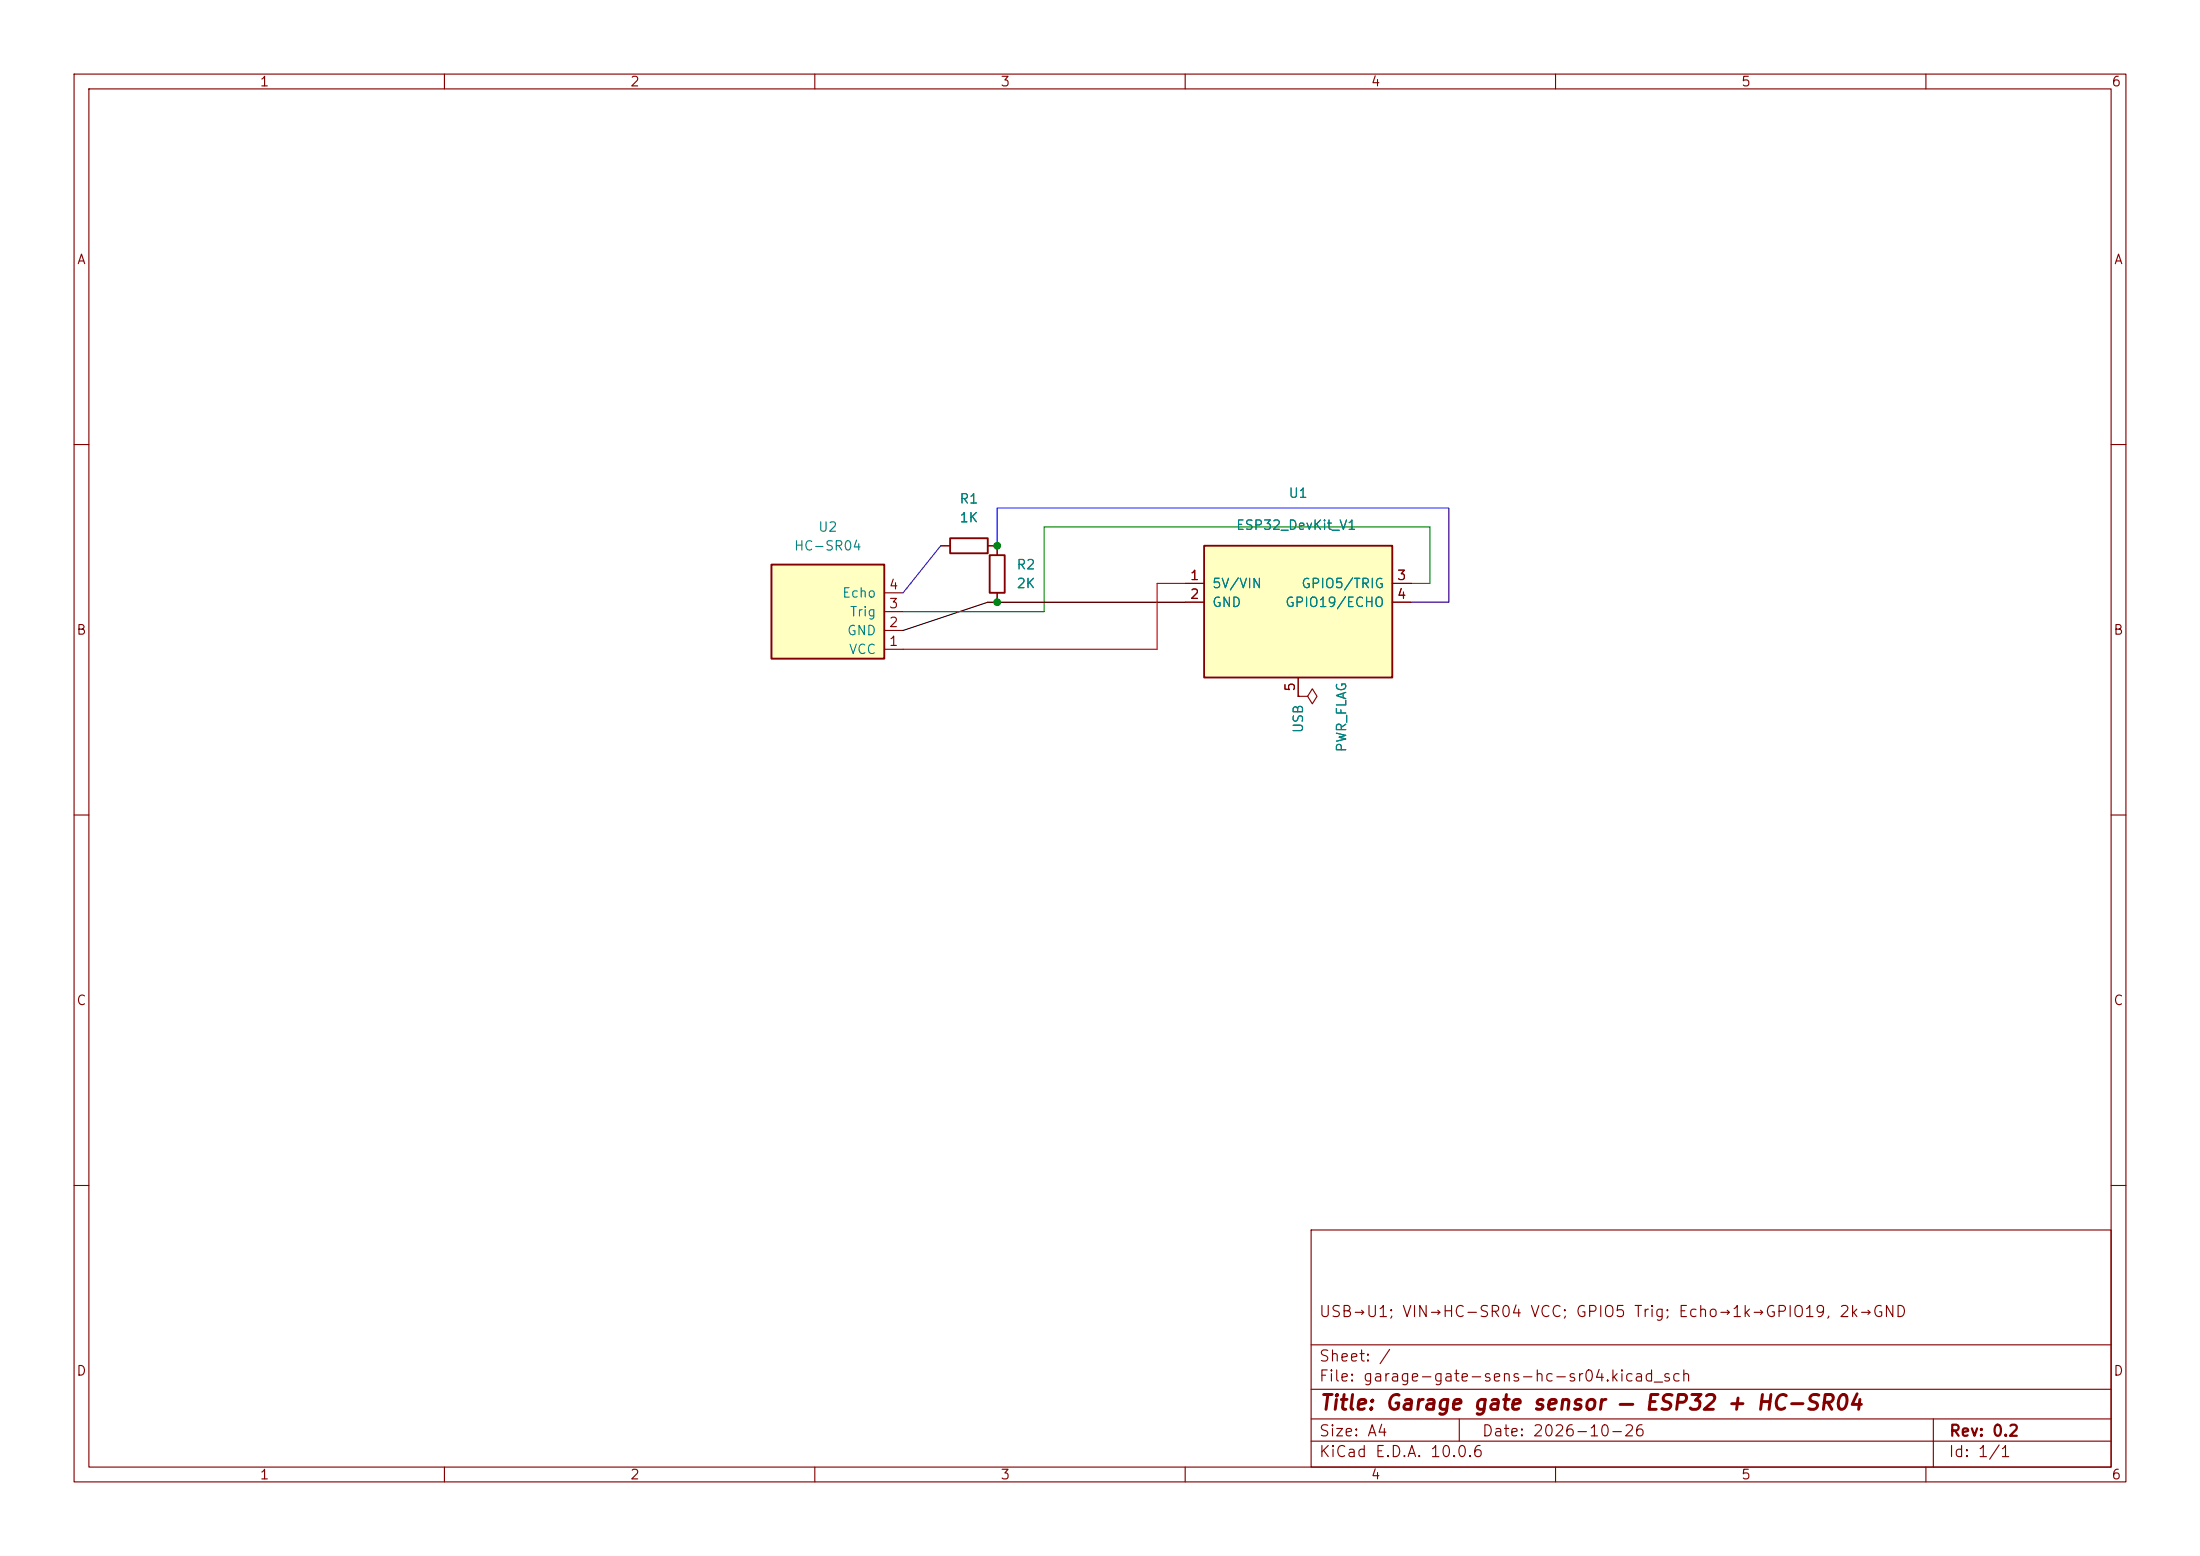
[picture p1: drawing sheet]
(kicad_sch
 (version 20260306)
 (generator "eeschema")
 (generator_version "10.0")
 (paper "A4")
 (title_block
  (title "Garage gate sensor — ESP32 + HC-SR04")
  (date "2026-10-26")
  (rev "0.2")
  (comment 1 "USB→U1; VIN→HC-SR04 VCC; GPIO5 Trig; Echo→1k→GPIO19, 2k→GND"))
 (lib_symbols
  (symbol "Device:R"
   (pin_numbers (hide yes))
   (pin_names
    (offset 0)) (exclude_from_sim no) (in_bom yes) (on_board yes)
   (in_pos_files yes)
   (duplicate_pin_numbers_are_jumpers no)
   (property "Reference" "R" (at 2.032 0 90) (show_name no) (do_not_autoplace no) (effects (font (size 1.27 1.27))))
   (property "Value" "R" (at 0 0 90) (show_name no) (do_not_autoplace no) (effects (font (size 1.27 1.27))))
   (property "Footprint" "" (at -1.778 0 90) (show_name no) (do_not_autoplace no) (hide yes) (effects (font (size 1.27 1.27))))
   (property "Datasheet" "" (at 0 0 0) (show_name no) (do_not_autoplace no) (hide yes) (effects (font (size 1.27 1.27))))
   (property "Description" "Resistor" (at 0 0 0) (show_name no) (do_not_autoplace no) (hide yes) (effects (font (size 1.27 1.27))))
   (symbol "R_0_1"
    (rectangle (start -1.016 -2.54) (end 1.016 2.54) (stroke (width 0.254) (type default)) (fill (type none))))
   (symbol "R_1_1"
    (pin passive line (at 0 3.81 270) (length 1.27) (name "" (effects (font (size 1.27 1.27)))) (number "1" (effects (font (size 1.27 1.27)))))
    (pin passive line (at 0 -3.81 90) (length 1.27) (name "" (effects (font (size 1.27 1.27)))) (number "2" (effects (font (size 1.27 1.27))))))
   (embedded_fonts no))
  (symbol "garage-gate:ESP32_DEVKIT"
   (pin_names
    (offset 1.016)) (exclude_from_sim no) (in_bom yes) (on_board yes)
   (in_pos_files yes)
   (duplicate_pin_numbers_are_jumpers no)
   (property "Reference" "U" (at 0 12.7 0) (show_name no) (do_not_autoplace no) (effects (font (size 1.27 1.27))))
   (property "Value" "ESP32_DevKit_V1" (at 0 11.43 0) (show_name no) (do_not_autoplace no) (effects (font (size 1.27 1.27))))
   (property "Footprint" "" (at 0 0 0) (show_name no) (do_not_autoplace no) (hide yes) (effects (font (size 1.27 1.27))))
   (property "Datasheet" "" (at 0 0 0) (show_name no) (do_not_autoplace no) (hide yes) (effects (font (size 1.27 1.27))))
   (property "Description" "ESP32 DevKit V1 — USB power in; 5V/VIN out to HC-SR04; GPIO5 Trig, GPIO19 Echo" (at 0 0 0) (show_name no) (do_not_autoplace no) (hide yes) (effects (font (size 1.27 1.27))))
   (symbol "ESP32_DEVKIT_0_1"
    (rectangle (start -12.7 -7.62) (end 12.7 10.16) (stroke (width 0.254) (type default)) (fill (type background))))
   (symbol "ESP32_DEVKIT_1_1"
    (pin power_out line (at -15.24 5.08 0) (length 2.54) (name "5V/VIN" (effects (font (size 1.27 1.27)))) (number "1" (effects (font (size 1.27 1.27)))))
    (pin power_in line (at -15.24 2.54 0) (length 2.54) (name "GND" (effects (font (size 1.27 1.27)))) (number "2" (effects (font (size 1.27 1.27)))))
    (pin output line (at 15.24 5.08 180) (length 2.54) (name "GPIO5/TRIG" (effects (font (size 1.27 1.27)))) (number "3" (effects (font (size 1.27 1.27)))))
    (pin input line (at 15.24 2.54 180) (length 2.54) (name "GPIO19/ECHO" (effects (font (size 1.27 1.27)))) (number "4" (effects (font (size 1.27 1.27)))))
    (pin power_in line (at 0 -7.62 270) (length 2.54) (name "USB" (effects (font (size 1.27 1.27)))) (number "5" (effects (font (size 1.27 1.27))))))
   (embedded_fonts no))
  (symbol "garage-gate:HC_SR04"
   (pin_names
    (offset 1.016)) (exclude_from_sim no) (in_bom yes) (on_board yes)
   (in_pos_files yes)
   (duplicate_pin_numbers_are_jumpers no)
   (property "Reference" "U" (at 0 8.89 0) (show_name no) (do_not_autoplace no) (effects (font (size 1.27 1.27))))
   (property "Value" "HC-SR04" (at 0 7.62 0) (show_name no) (do_not_autoplace no) (effects (font (size 1.27 1.27))))
   (property "Footprint" "" (at 0 0 0) (show_name no) (do_not_autoplace no) (hide yes) (effects (font (size 1.27 1.27))))
   (property "Datasheet" "" (at 0 0 0) (show_name no) (do_not_autoplace no) (hide yes) (effects (font (size 1.27 1.27))))
   (property "Description" "HC-SR04 ultrasonic: VCC GND Trig Echo" (at 0 0 0) (show_name no) (do_not_autoplace no) (hide yes) (effects (font (size 1.27 1.27))))
   (symbol "HC_SR04_0_1"
    (rectangle (start -7.62 -5.08) (end 7.62 7.62) (stroke (width 0.254) (type default)) (fill (type background))))
   (symbol "HC_SR04_1_1"
    (pin power_in line (at -10.16 6.35 0) (length 2.54) (name "VCC" (effects (font (size 1.27 1.27)))) (number "1" (effects (font (size 1.27 1.27)))))
    (pin power_in line (at -10.16 3.81 0) (length 2.54) (name "GND" (effects (font (size 1.27 1.27)))) (number "2" (effects (font (size 1.27 1.27)))))
    (pin input line (at -10.16 1.27 0) (length 2.54) (name "Trig" (effects (font (size 1.27 1.27)))) (number "3" (effects (font (size 1.27 1.27)))))
    (pin output line (at -10.16 -1.27 0) (length 2.54) (name "Echo" (effects (font (size 1.27 1.27)))) (number "4" (effects (font (size 1.27 1.27))))))
   (embedded_fonts no))
  (symbol "power:PWR_FLAG"
   (power global)
   (pin_numbers (hide yes))
   (pin_names
    (offset 0) (hide yes)) (exclude_from_sim no) (in_bom yes) (on_board yes)
   (in_pos_files yes)
   (duplicate_pin_numbers_are_jumpers no)
   (property "Reference" "#FLG" (at 0 1.905 0) (show_name no) (do_not_autoplace no) (hide yes) (effects (font (size 1.27 1.27))))
   (property "Value" "PWR_FLAG" (at 0 3.81 0) (show_name no) (do_not_autoplace no) (effects (font (size 1.27 1.27))))
   (property "Footprint" "" (at 0 0 0) (show_name no) (do_not_autoplace no) (hide yes) (effects (font (size 1.27 1.27))))
   (property "Datasheet" "" (at 0 0 0) (show_name no) (do_not_autoplace no) (hide yes) (effects (font (size 1.27 1.27))))
   (property "Description" "Special symbol for telling ERC where power comes from" (at 0 0 0) (show_name no) (do_not_autoplace no) (hide yes) (effects (font (size 1.27 1.27))))
   (symbol "PWR_FLAG_0_0"
    (pin power_out line (at 0 0 90) (length 0) (name "" (effects (font (size 1.27 1.27)))) (number "1" (effects (font (size 1.27 1.27))))))
   (symbol "PWR_FLAG_0_1"
    (polyline (pts (xy 0 0) (xy 0 1.27) (xy -1.016 1.905) (xy 0 2.54) (xy 1.016 1.905) (xy 0 1.27)) (stroke (width 0) (type default)) (fill (type none))))
   (embedded_fonts no)))
 (junction
  (at 134.62 73.66)
  (diameter 0)
  (color 0 0 0 0))
 (junction
  (at 134.62 81.28)
  (diameter 0)
  (color 0 0 0 0))
 (wire
  (pts (xy 156.21 78.74) (xy 160.02 78.74))
  (stroke (width 0) (type default) (color 194 0 0 1)))
 (wire
  (pts (xy 134.62 68.58) (xy 134.62 73.66))
  (stroke (width 0) (type default) (color 0 0 255 1)))
 (wire
  (pts (xy 121.92 87.63) (xy 156.21 87.63))
  (stroke (width 0) (type default) (color 194 0 0 1)))
 (wire
  (pts (xy 190.5 78.74) (xy 193.04 78.74))
  (stroke (width 0) (type default)))
 (wire
  (pts (xy 190.5 81.28) (xy 195.58 81.28))
  (stroke (width 0) (type default) (color 0 0 255 1)))
 (wire
  (pts (xy 133.35 81.28) (xy 121.92 85.09))
  (stroke (width 0) (type default) (color 0 0 0 1)))
 (wire
  (pts (xy 134.62 81.28) (xy 133.35 81.28))
  (stroke (width 0) (type default) (color 0 0 0 1)))
 (wire
  (pts (xy 156.21 87.63) (xy 156.21 78.74))
  (stroke (width 0) (type default) (color 194 0 0 1)))
 (wire
  (pts (xy 121.92 80.01) (xy 127 73.66))
  (stroke (width 0) (type default) (color 0 0 255 1)))
 (wire
  (pts (xy 195.58 81.28) (xy 195.58 68.58))
  (stroke (width 0) (type default) (color 0 0 255 1)))
 (wire
  (pts (xy 140.97 82.55) (xy 121.92 82.55))
  (stroke (width 0) (type default)))
 (wire
  (pts (xy 140.97 71.12) (xy 140.97 82.55))
  (stroke (width 0) (type default)))
 (wire
  (pts (xy 193.04 78.74) (xy 193.04 71.12))
  (stroke (width 0) (type default)))
 (wire
  (pts (xy 160.02 81.28) (xy 134.62 81.28))
  (stroke (width 0) (type default) (color 0 0 0 1)))
 (wire
  (pts (xy 195.58 68.58) (xy 134.62 68.58))
  (stroke (width 0) (type default) (color 0 0 255 1)))
 (wire
  (pts (xy 193.04 71.12) (xy 140.97 71.12))
  (stroke (width 0) (type default)))
 (symbol
  (lib_id "Device:R")
  (at 130.81 73.66 270)
  (unit 1)
  (body_style 1)
  (exclude_from_sim no)
  (in_bom yes)
  (on_board yes)
  (in_pos_files yes)
  (dnp no)
  (fields_autoplaced yes)
  (property "Reference" "R1" (at 130.81 67.31 90) (show_name no) (do_not_autoplace no) (effects (font (size 1.27 1.27))))
  (property "Value" "1K" (at 130.81 69.85 90) (show_name no) (do_not_autoplace no) (effects (font (size 1.27 1.27))))
  (property "Footprint" "Package_DIP:DIP-8_W7.62mm" (at 130.81 71.882 90) (hide yes) (show_name no) (do_not_autoplace no) (effects (font (size 1.27 1.27))))
  (property "Datasheet" "" (at 130.81 73.66 0) (hide yes) (show_name no) (do_not_autoplace no) (effects (font (size 1.27 1.27))))
  (property "Description" "Resistor" (at 130.81 73.66 0) (hide yes) (show_name no) (do_not_autoplace no) (effects (font (size 1.27 1.27))))
  (pin "1")
  (pin "2"))
 (symbol
  (lib_id "Device:R")
  (at 134.62 77.47 0)
  (unit 1)
  (body_style 1)
  (exclude_from_sim no)
  (in_bom yes)
  (on_board yes)
  (in_pos_files yes)
  (dnp no)
  (fields_autoplaced yes)
  (property "Reference" "R2" (at 137.16 76.1999 0) (show_name no) (do_not_autoplace no) (effects (font (size 1.27 1.27)) (justify left)))
  (property "Value" "2K" (at 137.16 78.7399 0) (show_name no) (do_not_autoplace no) (effects (font (size 1.27 1.27)) (justify left)))
  (property "Footprint" "" (at 132.842 77.47 90) (hide yes) (show_name no) (do_not_autoplace no) (effects (font (size 1.27 1.27))))
  (property "Datasheet" "" (at 134.62 77.47 0) (hide yes) (show_name no) (do_not_autoplace no) (effects (font (size 1.27 1.27))))
  (property "Description" "Resistor" (at 134.62 77.47 0) (hide yes) (show_name no) (do_not_autoplace no) (effects (font (size 1.27 1.27))))
  (pin "1")
  (pin "2"))
 (symbol
  (lib_id "garage-gate:HC_SR04")
  (at 111.76 81.28 180)
  (unit 1)
  (body_style 1)
  (exclude_from_sim no)
  (in_bom yes)
  (on_board yes)
  (in_pos_files yes)
  (dnp no)
  (fields_autoplaced yes)
  (property "Reference" "U2" (at 111.76 71.12 0) (show_name no) (do_not_autoplace no) (effects (font (size 1.27 1.27))))
  (property "Value" "HC-SR04" (at 111.76 73.66 0) (show_name no) (do_not_autoplace no) (effects (font (size 1.27 1.27))))
  (property "Footprint" "" (at 111.76 81.28 0) (hide yes) (show_name no) (do_not_autoplace no) (effects (font (size 1.27 1.27))))
  (property "Datasheet" "" (at 111.76 81.28 0) (hide yes) (show_name no) (do_not_autoplace no) (effects (font (size 1.27 1.27))))
  (property "Description" "HC-SR04 ultrasonic: VCC GND Trig Echo" (at 111.76 81.28 0) (hide yes) (show_name no) (do_not_autoplace no) (effects (font (size 1.27 1.27))))
  (pin "1")
  (pin "2")
  (pin "3")
  (pin "4"))
 (symbol
  (lib_id "power:PWR_FLAG")
  (at 175.26 93.98 270)
  (unit 1)
  (body_style 1)
  (exclude_from_sim no)
  (in_bom yes)
  (on_board yes)
  (in_pos_files yes)
  (dnp no)
  (property "Reference" "#FLG01" (at 177.165 93.98 0) (hide yes) (show_name no) (do_not_autoplace no) (effects (font (size 1.27 1.27))))
  (property "Value" "PWR_FLAG" (at 181.102 96.774 0) (show_name no) (do_not_autoplace no) (effects (font (size 1.27 1.27))))
  (property "Footprint" "" (at 175.26 93.98 0) (hide yes) (show_name no) (do_not_autoplace no) (effects (font (size 1.27 1.27))))
  (property "Datasheet" "" (at 175.26 93.98 0) (hide yes) (show_name no) (do_not_autoplace no) (effects (font (size 1.27 1.27))))
  (property "Description" "Special symbol for telling ERC where power comes from" (at 175.26 93.98 0) (hide yes) (show_name no) (do_not_autoplace no) (effects (font (size 1.27 1.27))))
  (pin "1"))
 (symbol
  (lib_id "garage-gate:ESP32_DEVKIT")
  (at 175.26 83.82 0)
  (unit 1)
  (body_style 1)
  (exclude_from_sim no)
  (in_bom yes)
  (on_board yes)
  (in_pos_files yes)
  (dnp no)
  (property "Reference" "U1" (at 175.26 66.548 0) (show_name no) (do_not_autoplace no) (effects (font (size 1.27 1.27))))
  (property "Value" "ESP32_DevKit_V1" (at 175.006 70.866 0) (show_name no) (do_not_autoplace no) (effects (font (size 1.27 1.27))))
  (property "Footprint" "" (at 175.26 83.82 0) (hide yes) (show_name no) (do_not_autoplace no) (effects (font (size 1.27 1.27))))
  (property "Datasheet" "" (at 175.26 83.82 0) (hide yes) (show_name no) (do_not_autoplace no) (effects (font (size 1.27 1.27))))
  (property "Description" "ESP32 DevKit V1 — USB power in; 5V/VIN out to HC-SR04; GPIO5 Trig, GPIO19 Echo" (at 175.26 83.82 0) (hide yes) (show_name no) (do_not_autoplace no) (effects (font (size 1.27 1.27))))
  (pin "1")
  (pin "5")
  (pin "4")
  (pin "2")
  (pin "3"))
 (sheet_instances
  (path ""
   (page "1")))
 (embedded_fonts no))
